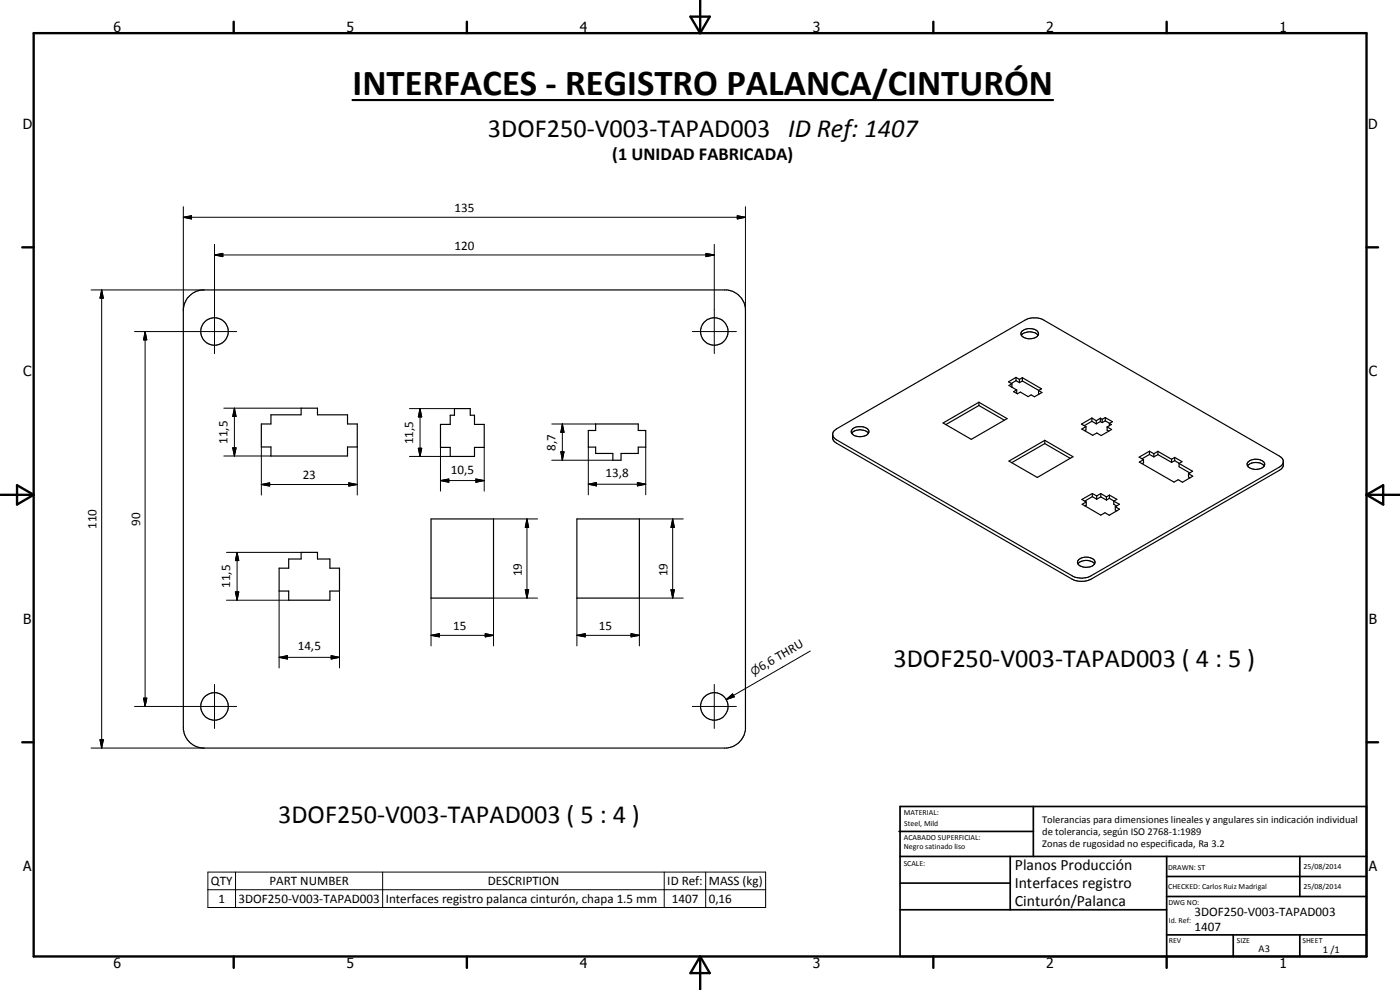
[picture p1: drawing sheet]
<svg xmlns="http://www.w3.org/2000/svg" width="420mm" height="297mm" viewBox="0 0 420 297" stroke-linecap="round" stroke-linejoin="round" font-family="sans-serif">
<g fill="none" stroke="#000" stroke-width=".35">
<path d="M56.4 89.2l1.4-1.2 1.1-.6 1.8-.4h157.4a6.3 6.3 0 0 1 5.6 5.6v126.2a6.3 6.3 0 0 1-5.6 5.7h-157.4a6.3 6.3 0 0 1-5.7-5.7v-126.2l.5-1.8zM306.7 99.4a3.5 3.5 0 0 1 4.9 .3 1.46 1.46 0 0 1-1.7 1.9 2.62 2.62 0 0 1-3.5-1.5zM303.7 115.1l-.9 .6 2.3 1.3M303.7 115.1l-.1 1M304.9 113.2l1 .6M304.9 113.2l-2.2 1.4 1 .5M304.9 114.2l-1.4 .9M304.9 113.2v1M304.9 114.2l1 .6M305.1 117l-.9 .5 1.1 .7 .9-.6 2.4 1.4 .8-.5 1.1 .5 2.2-1.2-1-.6M305.1 117v1M305.9 113.8v1"/>
<path d="M306.5 100.6a2.91 2.91 0 0 1 3.1-1l1.1 .3 .8 .7M306.8 113.3l5.8 3.4-.9 .5M306.8 113.3l-.9 .5M306.8 114.3l-.9 .5M306.8 113.3v1M306.8 114.3l4.9 2.8M311.7 117.2v1h.2M78.4 127.2h2.9v-2.7h9.1v-2h4.9v2h9v2.7h2.9v6.9h-2.9v2.7h-23v-2.7h-2.9zM136.4 122.6h4.7v2h1.3v2.7h2.9v6.9h-2.9v2.7h-7.3v-2.7h-2.9v-6.9h2.9v-2.7h1.3zM176.6 129.2h2.2v-2h12.7v2h2.3v5h-2.3v1.9h-5.1v2h-2.5v-2h-5.1v-1.9h-2.2zM249.9 130.5l.3 .8 .8 .7 70.8 40.8a5.9 5.9 0 0 0 5.6 0l56.6-32.7 .8-.7 .3-.8M250.2 129.4l.8-.7 56.6-32.6 1.2-.6 2.4-.1 1.7 .4 71.1 41.1 .8 .6a2.47 2.47 0 0 1 .3 2.2l-.6 1-.5 .4-56.6 32.7a6.3 6.3 0 0 1-5.6 0l-70.8-40.8-.7-.7a2.39 2.39 0 0 1-.4-2.1z"/>
<path d="M255.6 130a3.5 3.5 0 0 1 5 0M255.8 128.8a3.6 3.6 0 0 1 4.9 .3 1.61 1.61 0 0 1-1.7 1.8 2.6 2.6 0 0 1-3.5-1.4zM283 126.9l10.8-6.2 8.4 4.9-10.7 6.2zM293.8 121.7l-9.9 5.7M293.8 120.7v1M293.8 121.7l7.6 4.4M302.8 138.3l10.8-6.2 8.4 4.9-10.7 6.3zM313.6 133.1l7.6 4.4M313.6 133.1l-10 5.7M313.6 132.1v1M325.9 128l-1.3 .7 3.3 1.9 1.3-.7 1.3 .8 3.1-1.8-1.3-.8M325.9 128v1l-.4 .2"/>
<path d="M327.7 126.4l1.3 .8M327.7 125.4l-3.1 1.9 1.3 .7M327.7 126.4l-2.3 1.3M327.7 125.4v1M327.7 125.4l1.3 .8M329 126.2v1M330.2 126.5l-1.2 .7M330.2 125.5v1M330.2 125.5l-1.2 .7M330.2 125.5l.6 .3M330.2 126.5l.6 .3M330.8 125.8v1"/>
<path d="M331.7 126.3l-.9 .5M331.7 125.3v1M331.7 125.3l-.9 .5M331.7 126.3l1.3 .7M331.7 125.3l2.2 1.2-1 .5M332.3 128.1v1l.5 .3M332.9 127l.6 .4-1.2 .7M332.9 127v.7M343.2 137.9v1l-.4 .2M343.2 137.9l-1.3 .7 10.4 6.1 1.3-.8 1.3 .8 3.1-1.8-1.3-.8M345 135.4l-3.1 1.8 1.3 .7M345 136.4l-2.3 1.3"/>
<path d="M345 135.4v1M345 136.4l1.3 .7M345 135.4l1.3 .7M346.3 136.1v1M347.5 136.4l-1.2 .7M347.5 135.4v1M347.5 135.4l-1.2 .7M347.5 135.4l4.1 2.4M347.5 136.4l4.1 2.3M351.6 137.8v.9M352.5 138.2l1.4 .8M352.5 137.2l2.2 1.3-.8 .6"/>
<path d="M352.5 137.2v1M352.5 138.2l-.9 .5M352.5 137.2l-.9 .6M353.9 139.1l4 2.3-1.2 .7M353.9 139.1v.9l3.2 1.9M374.4 139.8a3.5 3.5 0 0 1 5 0M374.6 138.6a3.3 3.3 0 0 1 4.9 .5 2.41 2.41 0 0 1-3.3 1.7 1.59 1.59 0 0 1-1.8-2zM129.4 155.7h18.7v23.8h-18.7zM173.1 155.7h18.8v23.8h-18.8zM326 150.6l-1.2 .7 5.6 3.3 1.2-.8 1.3 .8 3.1-1.8-1.3-.7M326 150.6v1l-.4 .2M327.8 148.1l-3.1 1.8 1.3 .7"/>
<path d="M327.8 149l-2.3 1.4M327.8 148.1v.9M327.8 149l1.3 .8M327.8 148.1l1.3 .7M329.1 148.8v1M330.4 148.1l1.7 1M330.4 148.1v1M330.4 149.1l1.7 .9M330.4 149.1l-1.3 .7M330.4 148.1l-1.3 .7M332.1 149.1v.9M332.9 148.5v1"/>
<path d="M332.9 149.5l-.8 .5M332.9 148.5l-.8 .6M332.9 149.5l1.4 .8M332.9 148.5l2.3 1.3-.9 .6M334.3 150.4l1.6 .9-1.2 .8M334.3 150.4v.9l.8 .5M334.7 152.1v.9l.5 .3M356.7 142.1v1l.5 .3M83.8 170.5h2.8v-2.8h3.8v-2h4.9v2h3.7v2.8h2.9v6.8h-2.9v2.8h-12.4v-2.8h-2.8zM323.5 169.2a3.5 3.5 0 0 1 5 0M323.7 168a3.3 3.3 0 0 1 4.9 .5 2.09 2.09 0 0 1-2.5 1.7 2.05 2.05 0 0 1-2.7-1.8z"/>
<circle cx="64.4" cy="99.4" r="4.1"/>
<circle cx="214.4" cy="99.5" r="4.1"/>
<circle cx="64.4" cy="212" r="4.1"/>
<circle cx="214.4" cy="212" r="4.1"/>
</g>
<g fill="none" stroke="#000" stroke-width=".71">
<path d="M10.1 9.9h400v277.1h-400zM70.1 6.5v3.4M140.1 6.5v3.4M207.2 5h5.8l-2.9 4.9zM210.1 0v9.9M280.1 6.5v3.4M350.1 6.5v3.4M6.7 74.2h3.4M410.1 74.2h3.5M.1 148.5h10M5.1 145.6l5 2.9-5 2.9zM410.1 148.5h10"/>
<path d="M410.1 148.5l5-2.9v5.8zM6.7 222.7h3.4M410.1 222.7h3.5M70.1 287v3.4M140.1 287v3.4M210.1 287v10M210.1 287l2.9 5h-5.8zM280.1 287v3.4M350.1 287v3.4"/>
</g>
<g fill="none" stroke="#000" stroke-width=".51">
<path d="M269.8 249.5h40.3M270.1 242h140v45h-140zM270.1 257h140M303.2 257v16M310.1 242v15M350.1 257v30M390.1 257v12M270.1 265h33.1M270.1 273h80M350.1 269h60M350.1 263h60M350.1 280.5h60"/>
<path d="M370.1 280.5v6.5M390.1 280.5v6.5"/>
</g>
<g fill="none" stroke="#000" stroke-width=".3">
<path d="M55 65.2l2.5-.5v1zM55 65.2h168.7M55 62v31.2M64.4 76.5l2.5-.5v1zM64.4 73.3v32.8M64.4 76.5h150M211.9 76l2.5 .5-2.5 .5zM214.4 73.3v32.8M221.3 64.7l2.4 .5-2.4 .5zM223.7 62v31.2M27.3 87h33.9M30.5 87l.5 2.5h-1z"/>
<path d="M30.5 87v137.5M40.4 99.5h30.6M43.5 99.5l.6 2.5h-1zM43.5 99.5v112.5M207.8 99.5h13.2M67.2 136.8h14.1M67.2 122.5h23.2M69.8 134.4h1.1l-.6 2.4zM70.3 122.5l.6 2.5h-1.1zM70.3 122.5v14.3M78.4 134.1v14.4M107.2 134.1v14.4"/>
<path d="M122.9 136.9h12.2M122.9 122.6h13.5M125.5 134.5h1.1l-.5 2.4zM126.1 122.6l.5 2.5h-1.1zM126.1 122.6v14.3M132.2 134.2v13.2M145.3 134.2v13.2M165.6 127.2h13.2M165.6 138.1h18.3M168.3 135.6h1l-.5 2.5zM168.8 127.2l.5 2.5h-1zM168.8 127.2v10.9"/>
<path d="M176.6 134.2v14.3M193.8 134.2v14.3M78.4 145.4l2.5-.5v.9zM78.4 145.4h28.8M104.7 144.9l2.5 .5-2.5 .4zM132.2 144.2l2.5-.5v1zM132.2 144.2h13.1M142.8 143.7l2.5 .5-2.5 .5zM148.1 155.7h13.2M158.1 155.7l.6 2.5h-1.1zM158.1 155.7v23.8M176.6 145.3l2.4-.5v1z"/>
<path d="M176.6 145.3h17.2M191.3 144.8l2.5 .5-2.5 .5zM191.9 155.7h13.2M201.9 155.7l.5 2.5h-1zM201.9 155.7v23.8M68 165.7h22.4M70.6 177.6h1.1l-.5 2.5zM71.2 165.7l.5 2.5h-1.1zM71.2 165.7v14.4M83.8 177.3v23.1M101.9 177.3v23.1M129.4 179.5v14.3"/>
<path d="M157.6 177h1.1l-.6 2.5zM161.3 179.5h-13.2v14.3M173.1 179.5v14.3M201.4 177h1l-.5 2.5zM205.1 179.5h-13.2v14.3M68 180.1h18.6M83.8 197.2l2.5-.5v1zM83.8 197.2h18.1M99.4 196.7l2.5 .5-2.5 .5zM129.4 190.6l2.5-.5v1zM129.4 190.6h18.7M145.6 190.1l2.5 .5-2.5 .5z"/>
<path d="M173.1 190.6l2.5-.5v1zM173.1 190.6h18.8M189.4 190.1l2.5 .5-2.5 .5zM243.2 195.3l-25.2 14.6M40.4 212h30.6M43.1 209.5h1l-.6 2.5zM64.4 205.4v13.2M207.8 212h13.2M214.4 205.4v13.2M218 209.9l1.9-1.7 .5 .9zM27.3 224.5h33.9M30 222h1l-.5 2.5z"/>
<path d="M62.4 261.7h167.4v10.6h-167.4zM62.4 267h167.4M70.7 261.7v10.6M114.8 261.7v10.6M199.3 261.7v10.6M211.8 261.7v10.6"/>
</g>
<path d="M105.8 30h210.2" fill="none" stroke="#000" stroke-width=".63"/>
<g fill="#000">
<path d="M55 65.2l2.5-.5v1zM64.4 76.5l2.5-.5v1zM211.9 76l2.5 .5-2.5 .5zM221.3 64.7l2.4 .5-2.4 .5zM30.5 87l.5 2.5h-1zM43.5 99.5l.6 2.5h-1zM69.8 134.4h1.1l-.6 2.4zM70.3 122.5l.6 2.5h-1.1zM125.5 134.5h1.1l-.5 2.4zM126.1 122.6l.5 2.5h-1.1zM168.3 135.6h1l-.5 2.5zM168.8 127.2l.5 2.5h-1z"/>
<path d="M78.4 145.4l2.5-.5v.9zM104.7 144.9l2.5 .5-2.5 .4zM132.2 144.2l2.5-.5v1zM142.8 143.7l2.5 .5-2.5 .5zM158.1 155.7l.6 2.5h-1.1zM176.6 145.3l2.4-.5v1zM191.3 144.8l2.5 .5-2.5 .5zM201.9 155.7l.5 2.5h-1zM70.6 177.6h1.1l-.5 2.5zM71.2 165.7l.5 2.5h-1.1zM157.6 177h1.1l-.6 2.5zM201.4 177h1l-.5 2.5z"/>
<path d="M83.8 197.2l2.5-.5v1zM99.4 196.7l2.5 .5-2.5 .5zM129.4 190.6l2.5-.5v1zM145.6 190.1l2.5 .5-2.5 .5zM173.1 190.6l2.5-.5v1zM189.4 190.1l2.5 .5-2.5 .5zM43.1 209.5h1l-.6 2.5zM218 209.9l1.9-1.7 .5 .9zM30 222h1l-.5 2.5z"/>
</g>
<text font-size="11" x="105.8" y="28.4">INTERFACES - REGISTRO PALANCA/CINTURÓN</text>
<g font-size="7.9">
<text x="146.4" y="41">3DOF250-V003-TAPAD003 ID Ref: 1407</text>
<text x="268.2" y="200.1">3DOF250-V003-TAPAD003 ( 4 : 5 )</text>
<text x="83.5" y="247">3DOF250-V003-TAPAD003 ( 5 : 4 )</text>
</g>
<text font-size="5.5" x="183.8" y="48.1">(1 UNIDAD FABRICADA)</text>
<g font-size="4.7">
<text x="304.6" y="260.9">Planos Producción</text>
<text x="304.6" y="266.3">Interfaces registro</text>
<text x="304.6" y="271.7">Cinturón/Palanca</text>
</g>
<g font-size="4.2">
<text x="34" y="9.6">6</text>
<text x="104" y="9.6">5</text>
<text x="174" y="9.6">4</text>
<text x="244" y="9.6">3</text>
<text x="314" y="9.6">2</text>
<text x="384" y="9.6">1</text>
<text x="6.8" y="38.7">D</text>
<text x="410.6" y="38.7">D</text>
<text x="7" y="112.9">C</text>
<text x="410.8" y="112.9">C</text>
<text x="7" y="187.1">B</text>
<text x="410.8" y="187.1">B</text>
<text x="7" y="261.4">A</text>
<text x="410.8" y="261.4">A</text>
<text x="34" y="290.4">6</text>
<text x="104" y="290.4">5</text>
<text x="174" y="290.4">4</text>
<text x="244" y="290.4">3</text>
<text x="314" y="290.4">2</text>
<text x="384" y="290.4">1</text>
</g>
<g font-size="3.9">
<text x="136.4" y="63.7">135</text>
<text x="136.4" y="75">120</text>
<text x="68.3" y="133.2" transform="rotate(-90 68.3 133.2)">11,5</text>
<text x="124" y="133.3" transform="rotate(-90 124 133.3)">11,5</text>
<text x="166.7" y="135.2" transform="rotate(-90 166.7 135.2)">8,7</text>
<text x="90.9" y="143.8">23</text>
<text x="135.3" y="142.2">10,5</text>
<text x="181.8" y="143.3">13,8</text>
<text x="28.9" y="158.7" transform="rotate(-90 28.9 158.7)">110</text>
<text x="42" y="157.7" transform="rotate(-90 42 157.7)">90</text>
<text x="156.6" y="172.9" transform="rotate(-90 156.6 172.9)">19</text>
<text x="200.4" y="172.9" transform="rotate(-90 200.4 172.9)">19</text>
<text x="69.1" y="176.4" transform="rotate(-90 69.1 176.4)">11,5</text>
<text x="136" y="189.1">15</text>
<text x="179.7" y="189.1">15</text>
<text x="89.4" y="195.2">14,5</text>
<text x="228.5" y="201.3" transform="rotate(-30 228.5 201.3)">6,6 THRU</text>
<text x="63.3" y="265.6">QTY</text>
<text x="80.8" y="265.6">PART NUMBER</text>
<text x="146.4" y="265.6">DESCRIPTION</text>
<text x="200.3" y="265.7">ID Ref:</text>
<text x="212.7" y="265.7">MASS (kg)</text>
<text x="65.6" y="270.9">1</text>
<text x="71.6" y="270.9">3DOF250-V003-TAPAD003</text>
<text x="115.8" y="271">Interfaces registro palanca cinturón, chapa 1.5 mm</text>
<text x="201.6" y="270.9">1407</text>
<text x="212.7" y="270.9">0,16</text>
<text x="358.5" y="275">3DOF250-V003-TAPAD003</text>
<text x="358.5" y="279.4">1407</text>
</g>
<text font-size="3.3" x="226.1" y="202.7" transform="rotate(-30 226.1 202.7)">n</text>
<g font-size="3.1">
<text x="312.7" y="246.8">Tolerancias para dimensiones lineales y angulares sin indicación individual</text>
<text x="312.7" y="250.4">de tolerancia, según ISO 2768-1:1989</text>
<text x="312.7" y="254">Zonas de rugosidad no especificada, Ra 3.2</text>
<text x="377.7" y="285.6">A3</text>
<text x="397" y="285.9">1 /1</text>
</g>
<g font-size="2.4">
<text x="271.2" y="244.4">MATERIAL:</text>
<text x="271.3" y="252">ACABADO SUPERFICIAL:</text>
<text x="271.4" y="247.9">Steel, Mild</text>
<text x="271.3" y="254.6">Negro satinado liso</text>
<text x="271.2" y="259.7">SCALE:</text>
<text x="350.6" y="260.9">DRAWN: ST</text>
<text x="391.2" y="260.6">25/08/2014</text>
<text x="350.6" y="266.9">CHECKED: Carlos Ruiz Madrigal</text>
<text x="391.2" y="266.7">25/08/2014</text>
<text x="350.6" y="271.4">DWG NO:</text>
<text x="350.8" y="276.9">Id. Ref:</text>
<text x="350.8" y="282.8">REV</text>
<text x="371.2" y="282.9">SIZE</text>
<text x="390.9" y="282.9">SHEET</text>
</g>
</svg>
